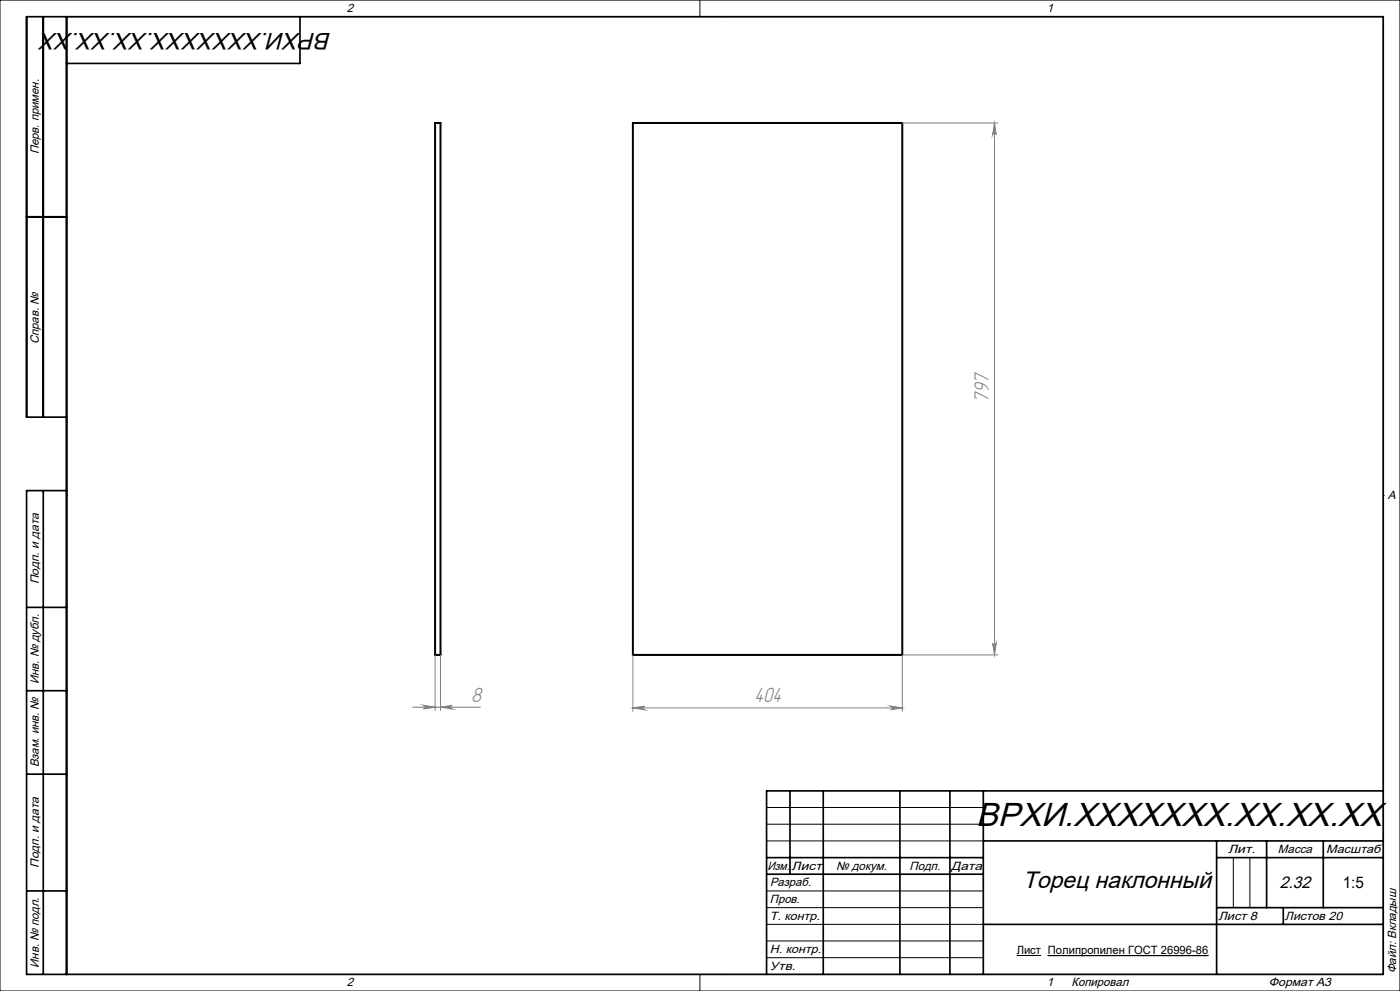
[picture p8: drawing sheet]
<svg xmlns="http://www.w3.org/2000/svg" width="420mm" height="297mm" viewBox="0 0 420 297" stroke-linecap="round" stroke-linejoin="round" font-family="sans-serif">
<path d="M130.5 36.9h1.7v159.4h-1.7zM189.9 36.9h80.8v159.4h-80.8zM8 65h12" fill="none" stroke="#000" stroke-width=".6"/>
<g fill="none" stroke="#000" stroke-width=".3">
<path d="M0 0h420v297h-420zM20 5h395v287h-395zM210 0v5M217.5 5h.1M20 148.5h.1M415 148.5h.1M230 242h65M230 247h65M230 252h65M370 257v15M375 257v15M230 267h65"/>
<path d="M230 272h65M230 277h65M210 292v5M217.5 292h.1M230 282h65M230 287h65M305 286.4h7.3M314.4 286.4h48.1"/>
</g>
<g fill="none" stroke="#808080" stroke-width=".3">
<path d="M270.7 36.9h28.6M298.3 36.9l.6 3.5a.55 .55 0 0 0-.6-.5 .55 .55 0 0 0-.5 .5zM298.3 36.9v159.4M130.5 196.3v16.6M132.2 196.3v16.6M189.9 196.3v16.9M297.8 192.8a.55 .55 0 0 0 .5 .5 .55 .55 0 0 0 .6-.5l-.6 3.5zM299.3 196.3h-28.6v16.9M123.8 211.9h20.3M127 211.4l3.5 .5-3.5 .6a.55 .55 0 0 0 .5-.6 .55 .55 0 0 0-.5-.5zM132.2 211.9l3.4-.5a.55 .55 0 0 0-.5 .5 .55 .55 0 0 0 .5 .6zM189.9 212.2l3.5-.6a.55 .55 0 0 0-.5 .6 .55 .55 0 0 0 .5 .5z"/>
<path d="M189.9 212.2h80.8M267.2 211.6l3.5 .6-3.5 .5a.55 .55 0 0 0 .5-.5 .55 .55 0 0 0-.5-.6z"/>
</g>
<g fill="none" stroke="#000" stroke-width=".5">
<path d="M13 5v120M20 5v287M90 5v14h-70M8 65h12M20 125h-12v-120h407v287h-407v-145h12M13 147v145M8 182h12M8 207h12M8 232h12M237 237v25M247 237v55M270 237v55"/>
<path d="M285 237v55M295 237v55M415 237h-185v55M230 257h65M295 252h120M365 252v40M365 257h50M380 252v20M397 252v20M8 267h12M230 262h65M295 277h120"/>
<path d="M365 272h50M385 272v5"/>
</g>
<g fill="#808080">
<path d="M189.9 212.2l3.5-.6a.55 .55 0 0 0-.5 .6 .55 .55 0 0 0 .5 .5zM267.2 211.6l3.5 .6-3.5 .5a.55 .55 0 0 0 .5-.5 .55 .55 0 0 0-.5-.6z"/>
<path d="M127 211.4l3.5 .5-3.5 .6a.55 .55 0 0 0 .5-.6 .55 .55 0 0 0-.5-.5zM132.2 211.9l3.4-.5a.55 .55 0 0 0-.5 .5 .55 .55 0 0 0 .5 .6z"/>
<path d="M297.8 192.8a.55 .55 0 0 0 .5 .5 .55 .55 0 0 0 .6-.5l-.6 3.5zM298.3 36.9l.6 3.5a.55 .55 0 0 0-.6-.5 .55 .55 0 0 0-.5 .5z"/>
</g>
<text font-size="10" x="292.8" y="247.6">ВРХИ.XXXXXXX.XX.XX.XX</text>
<g font-size="7.1">
<text x="99.4" y="9.8" transform="rotate(-180 99.4 9.8)">ВРХИ.XXXXXXX.XX.XX.XX</text>
<text x="306.8" y="266.1">Торец наклонный</text>
</g>
<g font-size="6.9" fill="#808080">
<text x="296.7" y="120.6" transform="rotate(-90 296.7 120.6)">797</text>
<text x="141.4" y="210.2">8</text>
<text x="226.2" y="210.5">404</text>
</g>
<text font-size="5" x="383.9" y="266.1">2.32</text>
<text font-size="4.8" x="402.8" y="266.1">1:5</text>
<g font-size="3.6">
<text x="104" y="3.6">2</text>
<text x="314" y="3.6">1</text>
<text x="11.6" y="46.3" transform="rotate(-90 11.6 46.3)">Перв. примен.</text>
<text x="11.6" y="103.2" transform="rotate(-90 11.6 103.2)">Справ. №</text>
<text x="416.4" y="149.6">A</text>
<text x="11.6" y="175.1" transform="rotate(-90 11.6 175.1)">Подп. и дата</text>
<text x="11.6" y="205" transform="rotate(-90 11.6 205)">Инв. № дубл.</text>
<text x="11.6" y="230" transform="rotate(-90 11.6 230)">Взам. инв. №</text>
<text x="368.4" y="255.6">Лит.</text>
<text x="383.4" y="255.6">Масса</text>
<text x="397.8" y="255.6">Масштаб</text>
<text x="11.6" y="260.1" transform="rotate(-90 11.6 260.1)">Подп. и дата</text>
<text x="230.2" y="260.6">Изм.</text>
<text x="237.5" y="260.6">Лист</text>
<text x="250.9" y="260.6">№ докум.</text>
<text x="272.9" y="260.6">Подп.</text>
<text x="285.4" y="260.6">Дата</text>
<text x="231" y="265.6">Разраб.</text>
<text x="231" y="275.6">Т. контр.</text>
<text x="231" y="270.6">Пров.</text>
<text x="365.5" y="275.6">Лист 8</text>
<text x="385.5" y="275.6">Листов 20</text>
<text x="231" y="285.6">Н. контр.</text>
<text x="11.6" y="290" transform="rotate(-90 11.6 290)">Инв. № подл.</text>
<text x="231" y="290.6">Утв.</text>
<text x="418.9" y="291.8" transform="rotate(-90 418.9 291.8)">Файл: Вкладыш</text>
<text x="104" y="295.6">2</text>
<text x="314" y="295.6">1</text>
<text x="321.5" y="295.6">Копировал</text>
<text x="380.7" y="295.6">Формат А3</text>
</g>
<text font-size="3.4" x="305" y="286">Лист Полипропилен ГОСТ 26996-86</text>
</svg>
